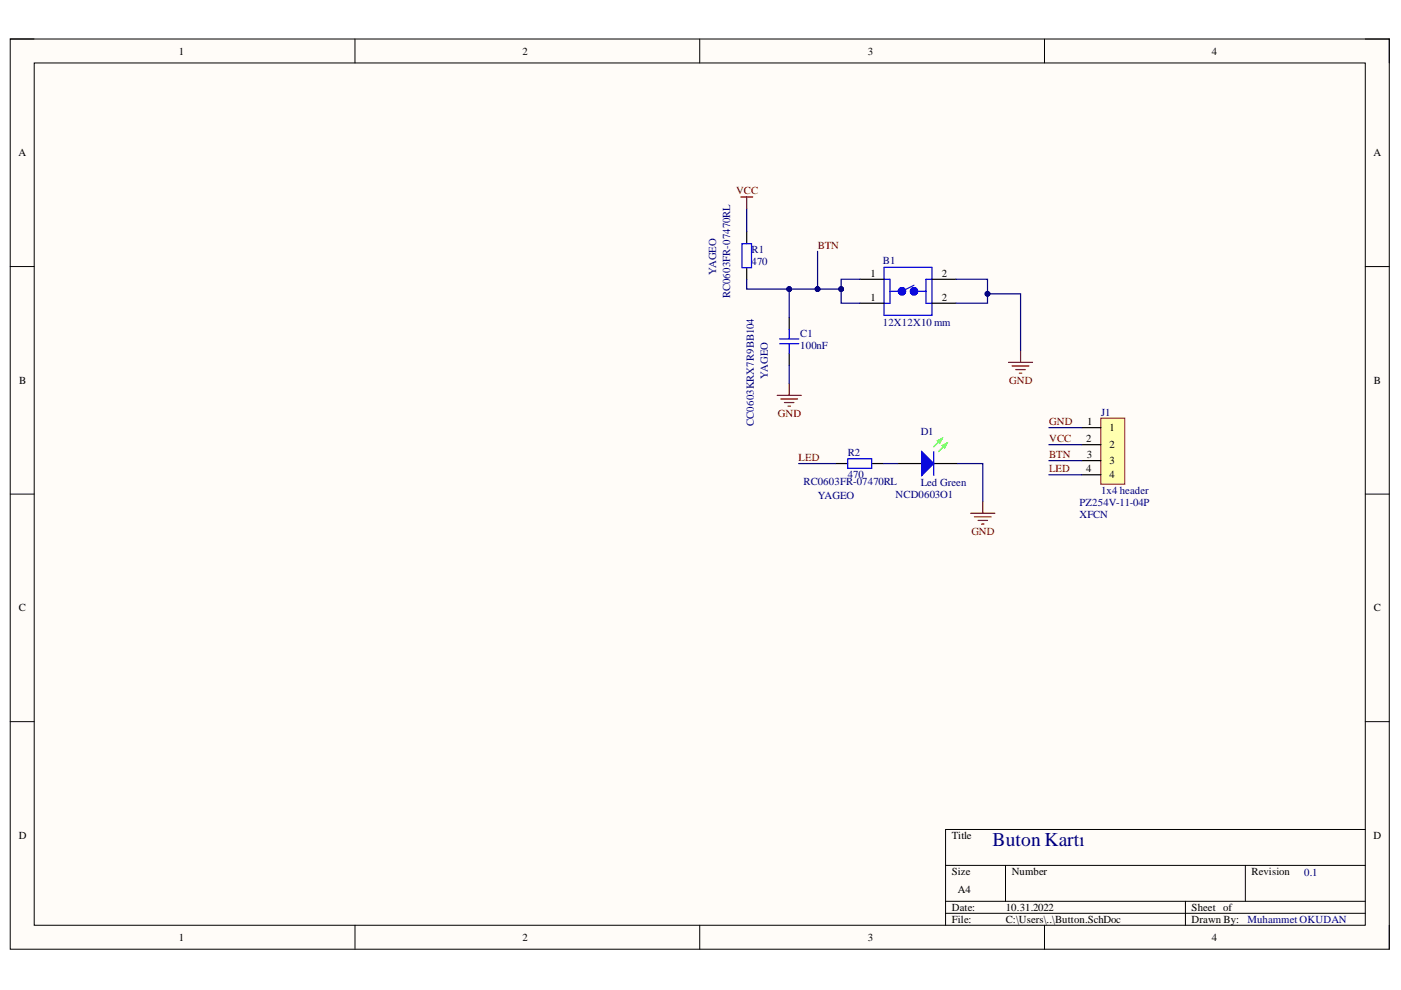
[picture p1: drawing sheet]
<svg xmlns="http://www.w3.org/2000/svg" width="297mm" height="210mm" viewBox="0 0 297 210" stroke-linecap="round" stroke-linejoin="round" font-family="sans-serif">
<path d="M2.2 8.3h292.4v193h-292.4z" fill-rule="evenodd" fill="#fffcf8"/>
<path d="M2.2 8.3h292.4v193h-292.4z" fill="none" stroke="#000" stroke-width=".21"/>
<path d="M7.3 13.4h282.2v182.8h-282.2z" fill-rule="evenodd" fill="#fffcf8"/>
<g fill="none" stroke="#000" stroke-width=".21">
<path d="M2.2 8.3h5.1M7.3 13.4h282.2v182.8h-282.2zM75.3 8.3v5M148.4 8.3v5M221.5 8.3v5.1M289.5 8.3h5.1v5.1M2.2 56.5h5.1M289.5 56.5h5.1M2.2 104.8h5.1M289.5 104.8h5.1M2.2 153h5.1M289.5 153h5.1"/>
<path d="M289.5 175.9h-89v20.3M75.3 196.2v5.1M148.4 196.2v5.1M200.5 183.5h89M200.5 191.1h89M200.5 193.6h89M213.2 183.5v7.6M221.5 196.2v5.1M251.3 191.1v5.1M264 183.5v7.6M294.6 196.2v5.1"/>
</g>
<path d="M187.4 56.7h10.2v10.1h-10.2zM187.4 59.2h1.3v5.1h-1.3M197.6 59.2h-1.3v5.1h1.3M193.8 60.5l-2.6 1.3h-2.5M193.8 61.8h2.5" fill="none" stroke="#00f" stroke-width=".25"/>
<g fill="none" stroke="#00f" stroke-width="1.3">
<circle cx="191.2" cy="61.8" r=".25"/>
<circle cx="191.2" cy="61.8" r=".26"/>
<circle cx="193.8" cy="61.8" r=".26"/>
<circle cx="193.8" cy="61.8" r=".25"/>
</g>
<path d="M182.3 59.2h5.1M197.6 59.2h5.1M182.3 64.3h5.1M197.6 64.3h5.1M190.3 98.3h5.1M198 98.3h5.1" fill="none" stroke="#000" stroke-width=".25"/>
<path d="M195.4 95.8l2.6 2.5-2.6 2.5z" fill="#00f"/>
<path d="M195.4 95.8l2.6 2.5-2.6 2.5z" fill="none" stroke="#00f" stroke-width=".25"/>
<path d="M199.8 93l-1.8 1.7M200.8 94l-1.8 1.8" fill="none" stroke="#0f0" stroke-width=".25"/>
<path d="M199.8 94.5l1-.5-.5 1z" fill="#0f0"/>
<path d="M199.8 94.5l1-.5-.5 1z" fill="none" stroke="#0f0" stroke-width=".25"/>
<path d="M198.7 93.5l1.1-.5-.5 1z" fill="#0f0"/>
<path d="M198.7 93.5l1.1-.5-.5 1z" fill="none" stroke="#0f0" stroke-width=".25"/>
<path d="M157.3 51.7h2v5.1h-2zM165.3 71.9h4.1M165.3 72.9h4.1M167.3 69.8v2.1M167.3 72.9v2M198 95.8v5" fill="none" stroke="#00f" stroke-width=".25"/>
<path d="M158.3 49.1v2.6M158.3 56.8v2.5M167.3 67.3v2.5M167.3 74.9v2.6" fill="none" stroke="#000" stroke-width=".25"/>
<g fill="none" stroke="#800000" stroke-width=".25">
<path d="M157 41.8h2.6M158.3 41.8v2.5M213.8 76.8h5.1M214.6 77.6h3.6M215.4 78.4h2M216.1 79.1h.5M216.4 74.3v2.5M164.8 83.8h5.1M165.5 84.6h3.6M166.3 85.3h2M167.1 86.1h.5M167.3 81.3v2.5"/>
<path d="M205.8 108.8h5.1M206.6 109.6h3.5M207.4 110.3h2M208.1 111.1h.5M208.4 106.3v2.5"/>
</g>
<path d="M233.4 88.7h5.1v14h-5.1z" fill-rule="evenodd" fill="#ffffb0"/>
<path d="M233.4 88.7h5.1v14h-5.1z" fill="none" stroke="#800000" stroke-width=".21"/>
<path d="M177.2 98.3h2.5M184.8 98.3h2.5M229.4 90.7h4M229.4 94.3h4M229.4 97.7h4M229.4 100.7h4" fill="none" stroke="#000" stroke-width=".25"/>
<path d="M179.7 97.3h5.1v2h-5.1z" fill="none" stroke="#00f" stroke-width=".25"/>
<path d="M158.3 59.3v2h9v6M167.3 77.5v3.8" fill="none" stroke="#000080" stroke-width=".25"/>
<circle cx="167.3" cy="61.3" r=".51" fill="#000080"/>
<circle cx="167.3" cy="61.3" r=".51" fill="none" stroke="#000080" stroke-width=".21"/>
<path d="M167.3 61.3h11" fill="none" stroke="#000080" stroke-width=".25"/>
<circle cx="167.3" cy="61.3" r=".51" fill="#000080"/>
<circle cx="167.3" cy="61.3" r=".51" fill="none" stroke="#000080" stroke-width=".21"/>
<circle cx="173.3" cy="61.3" r=".51" fill="#000080"/>
<circle cx="173.3" cy="61.3" r=".51" fill="none" stroke="#000080" stroke-width=".21"/>
<circle cx="178.3" cy="61.3" r=".51" fill="#000080"/>
<circle cx="178.3" cy="61.3" r=".51" fill="none" stroke="#000080" stroke-width=".21"/>
<path d="M182.3 59.2h-4v5.1h4M169.3 98.3h7.9" fill="none" stroke="#000080" stroke-width=".25"/>
<circle cx="178.3" cy="61.3" r=".51" fill="#000080"/>
<circle cx="178.3" cy="61.3" r=".51" fill="none" stroke="#000080" stroke-width=".21"/>
<path d="M202.7 59.2h6.7v5.1h-6.7M187.3 98.3h3" fill="none" stroke="#000080" stroke-width=".25"/>
<circle cx="209.4" cy="62.3" r=".51" fill="#000080"/>
<circle cx="209.4" cy="62.3" r=".51" fill="none" stroke="#000080" stroke-width=".21"/>
<path d="M209.4 62.3h7v12M203.1 98.3h5.3v8" fill="none" stroke="#000080" stroke-width=".25"/>
<circle cx="209.4" cy="62.3" r=".51" fill="#000080"/>
<circle cx="209.4" cy="62.3" r=".51" fill="none" stroke="#000080" stroke-width=".21"/>
<path d="M158.3 44.3v4.8M173.3 53.3v8M222.4 97.7h7M222.4 94.3h7M222.4 90.7h7M222.4 100.7h7" fill="none" stroke="#000080" stroke-width=".25"/>
<circle cx="173.3" cy="61.3" r=".51" fill="#000080"/>
<circle cx="173.3" cy="61.3" r=".51" fill="none" stroke="#000080" stroke-width=".21"/>
<text font-size="4.1" fill="#000080" x="210.4" y="179.4">Buton Kartı</text>
<g font-size="2.3">
<text x="37.9" y="11.6">1</text>
<text x="110.8" y="11.6">2</text>
<text x="184" y="11.6">3</text>
<text x="257" y="11.6">4</text>
<text x="3.9" y="33.1">A</text>
<text x="291.2" y="33.1">A</text>
<text x="184.6" y="58.7">1</text>
<text x="199.7" y="58.7">2</text>
<text x="184.6" y="63.8">1</text>
<text x="199.7" y="63.8">2</text>
<text x="4.1" y="81.4">B</text>
<text x="291.3" y="81.4">B</text>
<text x="230.3" y="93.8">2</text>
<text x="230.5" y="90.1">1</text>
<text x="235.2" y="91.4">1</text>
<text x="235.2" y="95">2</text>
<text x="230.3" y="100.1">4</text>
<text x="230.4" y="97.2">3</text>
<text x="235.2" y="98.4">3</text>
<text x="235.2" y="101.4">4</text>
<text x="4" y="129.6">C</text>
<text x="291.3" y="129.6">C</text>
<text x="4" y="177.8">D</text>
<text x="201.8" y="177.8">Title</text>
<text x="291.2" y="177.8">D</text>
<text x="201.8" y="185.5">Size</text>
<text x="214.5" y="185.5">Number</text>
<text x="265.3" y="185.5">Revision</text>
<text x="203.1" y="189.3">A4</text>
<text x="201.8" y="193.1">Date:</text>
<text x="201.8" y="195.7">File:</text>
<text x="213.2" y="193.1">10.31.2022</text>
<text x="213.2" y="195.7">C:\Users\..\Button.SchDoc</text>
<text x="252.6" y="193.1">Sheet of</text>
<text x="252.6" y="195.7">Drawn By:</text>
<text x="37.9" y="199.5">1</text>
<text x="110.8" y="199.5">2</text>
<text x="184" y="199.5">3</text>
<text x="257" y="199.5">4</text>
</g>
<g font-size="2.3" fill="#800000">
<text x="156.1" y="41.2">VCC</text>
<text x="173.4" y="52.8">BTN</text>
<text x="214" y="81.4">GND</text>
<text x="164.9" y="88.4">GND</text>
<text x="222.4" y="90.1">GND</text>
<text x="222.4" y="93.8">VCC</text>
<text x="169.3" y="97.7">LED</text>
<text x="222.4" y="97.2">BTN</text>
<text x="222.4" y="100.1">LED</text>
<text x="206" y="113.4">GND</text>
</g>
<g font-size="2.3" fill="#000080">
<text x="159.4" y="53.6">R1</text>
<text x="151.8" y="58.3" transform="rotate(-90 151.8 58.3)">YAGEO</text>
<text x="159.4" y="56.2">470</text>
<text x="187.2" y="55.9">B1</text>
<text x="154.8" y="63.3" transform="rotate(-90 154.8 63.3)">RC0603FR-07470RL</text>
<text x="169.7" y="71.6">C1</text>
<text x="187.2" y="69.1">12X12X10 mm</text>
<text x="169.7" y="74.1">100nF</text>
<text x="162.8" y="80.3" transform="rotate(-90 162.8 80.3)">YAGEO</text>
<text x="233.4" y="88.1">J1</text>
<text x="159.9" y="90.3" transform="rotate(-90 159.9 90.3)">CC0603KRX7R9BB104</text>
<text x="195.2" y="92.2">D1</text>
<text x="179.7" y="96.7">R2</text>
<text x="179.7" y="101.3">470</text>
<text x="170.3" y="102.7">RC0603FR-07470RL</text>
<text x="173.4" y="105.8">YAGEO</text>
<text x="189.9" y="105.6">NCD0603O1</text>
<text x="195.2" y="103.1">Led Green</text>
<text x="228.9" y="107.2">PZ254V-11-04P</text>
<text x="233.4" y="104.7">1x4 header</text>
<text x="228.9" y="109.7">XFCN</text>
<text x="276.5" y="185.7">0.1</text>
<text x="264.5" y="195.7">Muhammet OKUDAN</text>
</g>
</svg>
